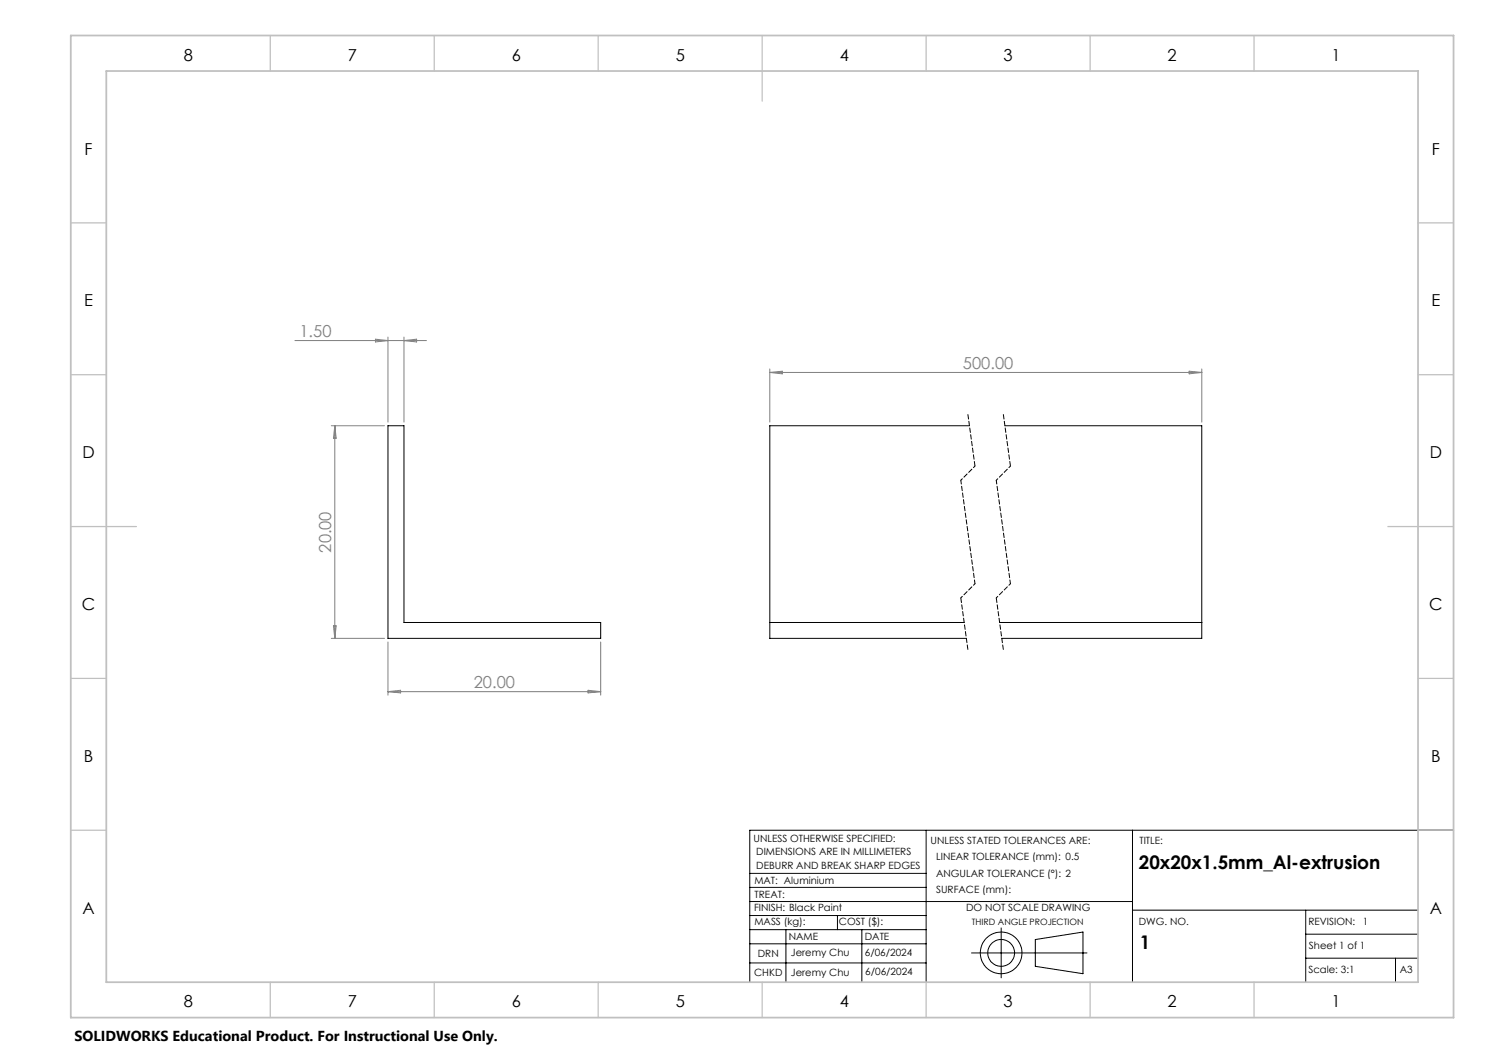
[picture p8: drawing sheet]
<svg xmlns="http://www.w3.org/2000/svg" width="420mm" height="297mm" viewBox="0 0 420 297" stroke-linecap="round" stroke-linejoin="round" font-family="sans-serif">
<g fill="none" stroke="#000" stroke-width=".28">
<path d="M109.4 120.1h4.5v55.5h55.5v4.5h-60zM273.4 120.1h-56.3v60h55.5M283.4 120.1h55.6v60h-56.4M217.1 175.6h54.9M281.9 175.6h57.1M261.2 234.2v42.8M319.4 234.2v42.8M400 234.2h-188.5v42.8M211.5 250.3h49.7M211.5 254.3h107.9M211.5 246.3h49.7M211.5 258.2h49.7"/>
<path d="M236.2 258.2v4M319.4 256.7h80.6M368.3 256.7v20.3M211.5 262.2h49.7M211.5 266.2h49.7M211.5 271.6h49.7M221.7 262.2v14.8M243.1 262.2v14.8M274 268.8h32.6M282.4 261.7v14.1M292 265l13.5-2.1v11.7l-13.5-2zM368.3 263.5h31.7"/>
<path d="M368.3 270.3h31.7M393.6 270.3v6.7"/>
<circle cx="282.4" cy="268.8" r="5.9"/>
<circle cx="282.4" cy="268.8" r="3.8"/>
</g>
<path d="M273 116.9l2 14.6M283 116.9l2 14.6M271 168.6l2 14.6M281 168.6l2 14.6" fill="none" stroke="#000" stroke-width=".28" stroke-dasharray="1.3 .6" stroke-dashoffset="-.1"/>
<path d="M275 131.5l-4 4M285 131.5l-4 4M275 164.6l-4 4M285 164.6l-4 4" fill="none" stroke="#000" stroke-width=".28" stroke-dasharray="1.3 .6" stroke-dashoffset=".7"/>
<path d="M271 135.5l4 29.1M281 135.5l4 29.1" fill="none" stroke="#000" stroke-width=".28" stroke-dasharray="1.3 .6" stroke-dashoffset=".2"/>
<path d="M400 234.2h10" fill="none" stroke="#000" stroke-width=".35"/>
<g fill="none" stroke="#c0c0c0" stroke-width=".35">
<path d="M76.2 10v10M122.5 10v10M168.7 10v10M215 10v18.5M261.2 10v10M307.5 10v10M353.7 10v10M20 62.9h10M400 62.9h10M20 105.7h10M400 105.7h10M20 148.5h18.5"/>
<path d="M391.5 148.5h18.5M20 191.3h10M400 191.3h10M20 234.2h10M400 234.2h10M76.2 277v10M122.5 277v10M168.7 277v10M215 277v10M261.2 277v10M307.5 277v10M353.7 277v10"/>
</g>
<path d="M20 10h390v277h-390zM30 20h370v257h-370z" fill="none" stroke="#c0c0c0" stroke-width=".5"/>
<g fill="none" stroke="#808080" stroke-width=".28">
<path d="M83.2 96.1h37.1M105.9 95.7l3.5 .4-3.5 .3zM109.4 95.1v24M113.9 95.1v24M113.9 96.1l3.6-.4v.7zM217.1 104.1v15M217.1 105.1h121.9M217.1 105.1l3.6-.4v.7zM335.4 104.7l3.6 .4-3.6 .3zM339 104.1v15M93.5 120.1h14.9M94.4 120.1v60"/>
<path d="M94.4 120.1l.4 3.5h-.7zM94.1 176.5h.7l-.4 3.6zM93.5 180.1h14.9M109.4 181.1v15M109.4 195.1h60M109.4 195.1l3.6-.4v.7zM165.9 194.7l3.5 .4-3.5 .3zM169.4 181.1v15"/>
</g>
<g font-size="5.3">
<text x="321.3" y="245.2">20x20x1.5mm_Al-extrusion</text>
<text x="321.5" y="267.8">1</text>
</g>
<g font-size="4.7">
<text x="51.8" y="17.2">8</text>
<text x="98.1" y="17.2">7</text>
<text x="144.3" y="17.2">6</text>
<text x="190.6" y="17.2">5</text>
<text x="236.8" y="17.2">4</text>
<text x="283.1" y="17.2">3</text>
<text x="329.3" y="17.2">2</text>
<text x="375.6" y="17.2">1</text>
<text x="23.9" y="43.6">F</text>
<text x="403.9" y="43.6">F</text>
<text x="23.8" y="86.4">E</text>
<text x="403.8" y="86.4">E</text>
<text x="23.3" y="129.3">D</text>
<text x="403.3" y="129.3">D</text>
<text x="23.1" y="172.1">C</text>
<text x="403.1" y="172.1">C</text>
<text x="23.7" y="214.9">B</text>
<text x="403.7" y="214.9">B</text>
<text x="23.3" y="257.8">A</text>
<text x="403.3" y="257.8">A</text>
<text x="51.8" y="284.2">8</text>
<text x="98.1" y="284.2">7</text>
<text x="144.3" y="284.2">6</text>
<text x="190.6" y="284.2">5</text>
<text x="236.8" y="284.2">4</text>
<text x="283.1" y="284.2">3</text>
<text x="329.3" y="284.2">2</text>
<text x="375.6" y="284.2">1</text>
</g>
<g font-size="4.7" fill="#808080">
<text x="84.5" y="95">1.50</text>
<text x="271.6" y="104">500.00</text>
<text x="93.5" y="155.9" transform="rotate(-90 93.5 155.9)">20.00</text>
<text x="133.6" y="194">20.00</text>
</g>
<text font-size="4.1" x="21" y="293.7">SOLIDWORKS Educational Product. For Instructional Use Only.</text>
<g font-size="2.8">
<text x="212.5" y="237.4">UNLESS OTHERWISE SPECIFIED:</text>
<text x="262.5" y="238">UNLESS STATED TOLERANCES ARE:</text>
<text x="321.4" y="238">TITLE:</text>
<text x="213.3" y="245">DEBURR AND BREAK SHARP EDGES</text>
<text x="213.3" y="241.2">DIMENSIONS ARE IN MILLIMETERS</text>
<text x="264" y="242.5">LINEAR TOLERANCE (mm): 0.5</text>
<text x="212.8" y="249.3">MAT: Aluminium</text>
<text x="264" y="251.8">SURFACE (mm):</text>
<text x="264" y="247.3">ANGULAR TOLERANCE (°): 2</text>
<text x="212.7" y="256.9">FINISH: Black Paint</text>
<text x="212.9" y="253.2">TREAT:</text>
<text x="272.5" y="256.9">DO NOT SCALE DRAWING</text>
<text x="212.8" y="261">MASS (kg):</text>
<text x="236.6" y="261">COST ($):</text>
<text x="321.2" y="261">DWG. NO.</text>
<text x="369.1" y="261">REVISION:</text>
<text x="384.4" y="261">1</text>
<text x="213.8" y="269.9">DRN</text>
<text x="222.5" y="265.2">NAME</text>
<text x="223.1" y="269.8">Jeremy Chu</text>
<text x="243.9" y="269.7">6/06/2024</text>
<text x="243.9" y="265.1">DATE</text>
<text x="369.2" y="267.8">Sheet 1 of 1</text>
<text x="212.7" y="275.4">CHKD</text>
<text x="223.1" y="275.3">Jeremy Chu</text>
<text x="244.1" y="275.1">6/06/2024</text>
<text x="369.1" y="274.5">Scale: 3:1</text>
<text x="394.8" y="274.5">A3</text>
</g>
<text font-size="2.5" x="274.2" y="260.9">THIRD ANGLE PROJECTION</text>
</svg>
